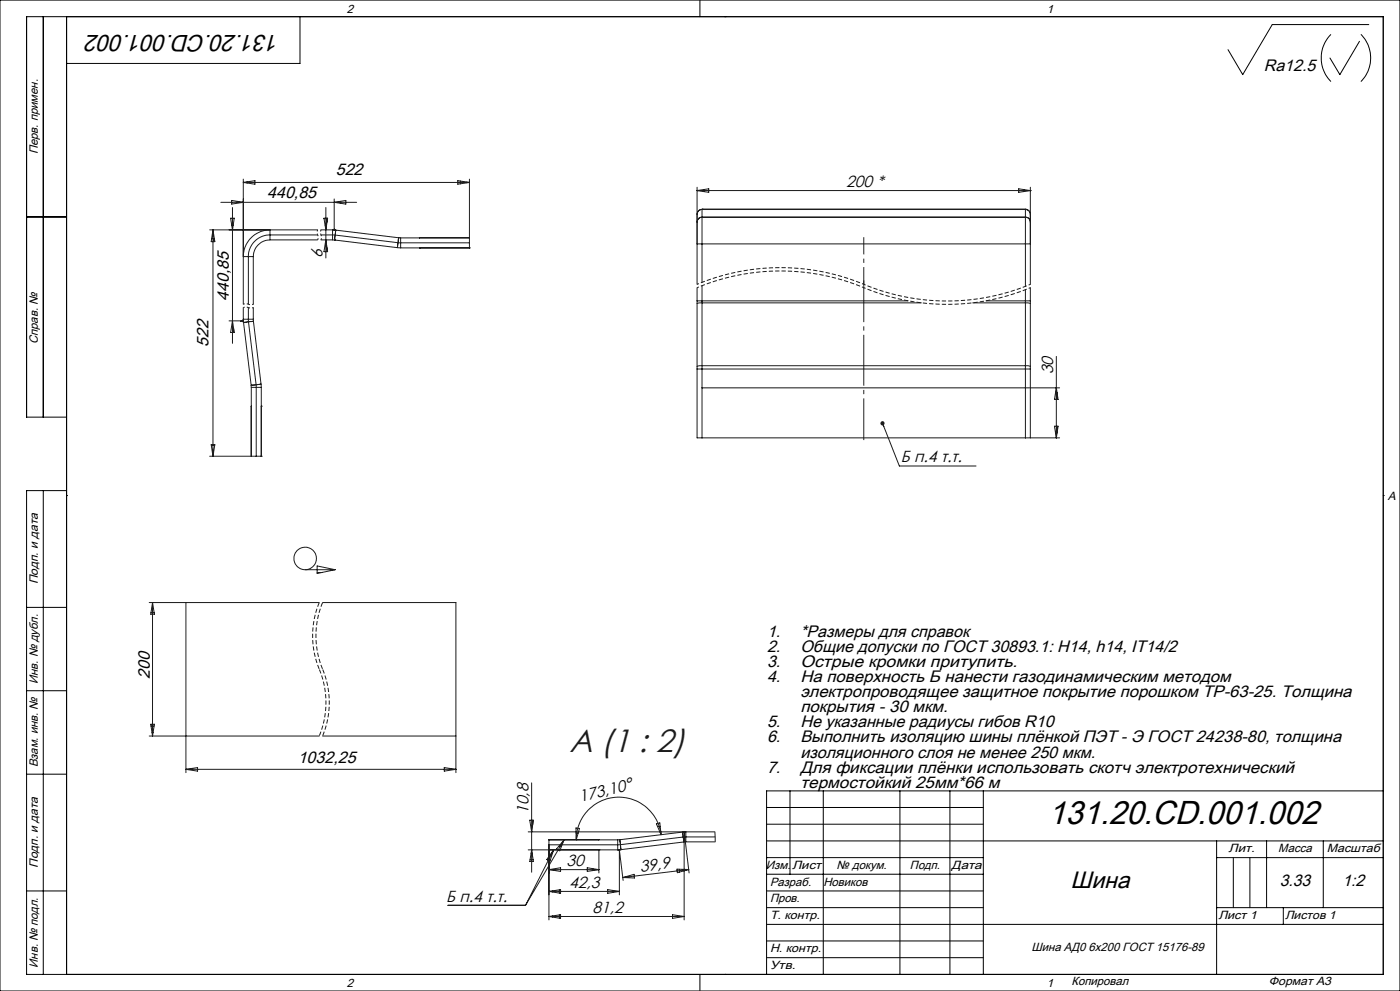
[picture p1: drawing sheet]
<svg xmlns="http://www.w3.org/2000/svg" width="420mm" height="297mm" viewBox="0 0 420 297" stroke-linecap="round" stroke-linejoin="round" font-family="sans-serif">
<g fill="none" stroke="#000" stroke-width=".3">
<path d="M0 0h420v297h-420zM13 5v120M20 5v287M90 5v14h-70M210 0v5M217.5 5h.1M399.3 10.3a10.1 10.1 0 0 0 0 14.1M407.8 12.4l-5.8 10-3-5M408.3 10.3a10 10 0 0 1 0 14.1M410.6 7.4h-28.9l-8.9 15-4.4-7.5M8 65h12M20 125h-12v-120h407v287h-407v-145h12"/>
<path d="M13 147v145M20 148.5h.1M415 148.5h.1M8 182h12M8 207h12M8 232h12M237 237v25M247 237v55M270 237v55M285 237v55M295 237v55M415 237h-185v55"/>
<path d="M230 242h65M230 247h65M230 252h185M230 257h65M365 252v40M365 257h50M370 257v15M375 257v15M380 252v20M397 252v20M8 267h12M230 267h65"/>
<path d="M230 272h65M230 277h185M230 262h65M365 272h50M385 272v5M210 292v5M217.5 292h.1M230 282h65M230 287h65"/>
</g>
<g fill="none" stroke="#191924" stroke-width=".3">
<path d="M73 53.7v37.5M73 54.7l3.5-.6v1.1zM73 54.7h67.8M74.1 54.5v.4M100.3 59.6v9.3v-.3M137.3 54.1l3.5 .6-3.5 .5zM138.1 54.3v.8M140.1 54.6v.2M140.8 53.7v20.6M209.1 57.1l3.5-.5v1zM209.1 56.1v29.1M209.1 57.1h100"/>
<path d="M211.1 56.8v.6M305.6 56.6l3.5 .5-3.5 .5zM307.1 56.8v.6M309.1 57.1h.1M309.1 56.1v29.1M62.9 68.9h32.4M63.5 71.5h.8M63.8 69.5h.2M63.9 68.9l.6 3.5h-1.1zM63.9 68.9v67.8M64.1 71.5v.9M66.3 60.6h40.7"/>
<path d="M69.2 65.4h1.1l-.6 3.5zM69.2 65.5h1.1M69.5 60.1l3.5 .5-3.5 .6zM69.5 67.5h.5M69.7 62.2v40.7M76 76.9v14.3M81 71.9v-3a8.1 8.1 0 0 0-8 8h3M81 71.9a5.1 5.1 0 0 0-5 5M81 71.9h14.3M95.3 70.4h-14.3a6.5 6.5 0 0 0-6.5 6.5v14.3M96.3 70.4h4l19.4 2.4h21.1M96.3 68.9h4.5"/>
<path d="M96.3 71.9h3.5M97.2 65.4h1.1l-.5 3.5zM97.2 65.5h.9M97.5 67.5h.5M97.8 71.9l.5 3.5h-1.1zM97.8 62.2v15.1M98.1 65.4v1.2M98.1 74.3v1.1M99.8 71.9h.6M99.8 68.9l.9 .1M100.3 60.6l3.5-.5v1.1zM100.4 71.9h.1"/>
<path d="M100.4 71.9l18.8 2.3M100.7 69l-.9-.1v3M100.7 69l-.3 2.9M100.7 69l18.9 2.3M102.1 60.4v.5M119.2 74.2l1 .1M119.6 71.3h.6M119.6 71.3h.1M119.6 71.3l-.4 2.9M120.2 71.3v3M120.2 71.3h20.6M120.2 74.3h20.6"/>
<path d="M125.8 74.3h.1M140.8 74.3h.1M140.8 71.3h-15M209.1 64.3l.5-1.2 .8-.3h97.4l1 .5 .3 1M209.1 73.1h100M209.6 65.4l1-.3-1.1 .5-.4 1zM210.6 62.7l-1.1 .5-.4 1M210.6 62.7h.1M210.6 62.7v21.9M210.6 65.1h97M210.6 62.7h97M307.6 65.1l.7 .1 .5 .4 .3 1-.3-1z"/>
<path d="M307.6 62.7l1.2 .5 .3 1M307.6 62.7h.1M307.6 62.7v23.1M68.7 96.2h4.3l-.9 .1M69.7 96.2l.6 3.5h-1.1zM70.1 98.6v1.1M73 95.7l.1 .9M73 92.2v4.5M73 95.7h3M73.1 96.6l2.3 18.9M74.5 92.2v4l2.4 19.4v21.1M76 95.7v.6"/>
<path d="M76 96.3h-.1M76 92.2v3.5M76 96.3l-2.9 .3M76 96.3l2.3 18.8M209.1 86.2v45h108.8M209.1 90.2h63.3M210.6 85.6v45.6M276.4 90.8h-66.5l-.8 .1M291.8 90.8h16.6l.7 .1M295.8 90.2h13.3M307.6 86.8v44.4M309.1 86.2v45"/>
<path d="M75.4 115.5v.6M75.4 115.5h.1M75.4 116.1v20.6M75.4 116.1h3M78.3 115.1l.1 1M78.3 115.1l-2.9 .4M78.4 116.1v20.6M209.1 109.8l.8-.2h98.5l.7 .2M209.1 110.6h100M210.6 116.2h107.3M316.4 119.7h.7M316.7 117.6h.4"/>
<path d="M316.9 116.2l.5 3.5h-1.1zM316.9 106.8v24.4M317.1 117.7v2M62.9 136.7h15.5M63.4 133.2h1.1l-.6 3.5zM63.4 133.5h1M63.7 135.5h.4M75.4 121.7h.1M78.4 121.7h.1M78.4 136.7h.1M264.8 126.9l5 12.8h23M264.9 127.3l.2 .5"/>
<path d="M316.3 127.7h1.1l-.5 3.5zM317.1 127.7v2M317.1 129.7h.1M91.5 170.7h9M95.1 169.6l5.4 1.1-5.4 1.2zM95.1 171.6h1.5M95.3 171.6v.2M44.8 180.6h51M45.3 183.6h.9M45.8 180.6l.5 3.5h-1.1zM45.8 180.6v40M55.8 180.6v51"/>
<path d="M96.8 180.6h40v51M45.2 217.1h1.1l-.5 3.5zM45.3 217.6h.9M45.6 219.6h.3M44.8 220.6h51M55.8 230.6l3.5-.6v1.1zM55.8 230.6h81M96.8 220.6h40M133.3 230l3.5 .6-3.5 .5zM159.5 234.6v26.8M158.5 249.3h56l.1 3h-8.9M158.5 254.7h27.8"/>
<path d="M158.9 245.8h1.1l-.5 3.5zM159 257.7h.9M159.3 255.7h.3M159.5 254.7l.5 3.5h-1.1zM159.8 245.8v1.3M164.2 257.7h.9M164.7 254.7h.1M165.4 255.7h.4M166.1 254.7l-8.4 16.6M166.1 254.7l-1.1 3.4-1-.5zM167.6 253.7h.8M169.2 251.7l-11.5 19.6"/>
<path d="M169.2 251.7l-1.3 3.3-.9-.6zM172.8 248.1l1 .2-.9 3.4zM172.8 249.7h.6M172.9 251.7h.1M179.7 254.7h.1M179.7 251.7h.1M179.7 254.7v6.9M185.3 251.7v3l1-.1M185.3 251.7h-20.6v24M185.9 251.7h-.6M185.9 251.7h.1M185.9 251.7l.2 1.4"/>
<path d="M186.1 253.1l-21.4 .1M186.1 253.1l.2 1.5M186.3 254.5v.1M186.3 254.6l-1 .1M196.9 246.9l1-.3 .4 3.6zM197.2 247.7h.9M198.1 249.7h.2M198.3 250.2a12.8 12.8 0 0 0-13.4-11.3 12.8 12.8 0 0 0-12 12.8M204.8 249.4l-18.9 2.3M204.8 249.4l.3 2.9M205.1 252.3l-18.8 2.3M205.2 249.2v26.5"/>
<path d="M205.2 249.3l1.5 12.3M205.7 249.3l-.9 .1M205.7 252.3h-.6M205.7 249.3v3M214.5 250.8h-9.4l-19 2.3M134.4 271.3h23.3M164.7 267.2l3.5-.6v1.1zM164.7 260.6l3.5-.5v1.1zM164.7 274.7l3.5-.6v1.1zM164.7 267.2h21.1M164.7 274.7h40.5M164.7 260.6h15"/>
<path d="M165.8 267v.3M165.8 274.5v.3M167.8 266.7v.9M167.8 274.2v1M176.2 260.1l3.5 .5-3.5 .6zM177.8 260.3v.6M182.3 266.6l3.5 .6-3.5 .5zM183.8 266.9v.6M186.8 263l3.4-1 .2 1.1zM186.9 263.9l-1.1-9.2v13.5M201.8 274.1l3.4 .6-3.4 .5zM203.1 260.5l3.5 .1-3.4 .9z"/>
<path d="M203.8 260.5v.9M205.8 260.6v.2M206.6 260.6l-19.8 2.4"/>
<circle cx="91.6" cy="167.4" r="3.4"/>
</g>
<path d="M259.1 86.2a65 65 0 0 0 50 0M259.1 86.2a65 65 0 0 0-50 0M259.1 85.2a65 65 0 0 0 50 0M259.1 85.2a65 65 0 0 0-50 0" fill="none" stroke="#191924" stroke-width=".3" stroke-dasharray="1.3 .6" stroke-dashoffset=".7" stroke-linecap="butt"/>
<path d="M95.8 180.6a26 26 0 0 0 0 20M96.8 180.6a26 26 0 0 0 0 20M95.8 220.6a26 26 0 0 0 0-20M96.8 220.6a26 26 0 0 0 0-20" fill="none" stroke="#191924" stroke-width=".3" stroke-dasharray="1.3 .6" stroke-dashoffset="-.1" stroke-linecap="butt"/>
<path d="M95.3 68.9l-.1 .7 .1 .8M95.3 71.9l.2-.8-.2-.7M96.3 68.9l-.1 .7 .1 .8M96.3 71.9l.2-.8-.2-.7M74.5 92.2l.8 .1 .7-.1M74.5 92.2l-.7-.2-.8 .2M74.5 91.2l.8 .1 .7-.1M74.5 91.2l-.7-.2-.8 .2" fill="none" stroke="#191924" stroke-width=".3" stroke-dasharray="1.3 .6" stroke-dashoffset=".8" stroke-linecap="butt"/>
<circle cx="264.8" cy="126.8" r=".27" fill="none" stroke="#191924" stroke-width=".7" stroke-linecap="butt"/>
<path d="M259.1 84v47.9" fill="none" stroke="#191924" stroke-width=".3" stroke-dasharray="15.2 1.3 1.3 1.3" stroke-dashoffset="2.7" stroke-linecap="butt"/>
<path d="M259.1 71.1v14.1" fill="none" stroke="#191924" stroke-width=".3" stroke-dasharray="15.2 1.3 1.3 1.3" stroke-dashoffset="10.1" stroke-linecap="butt"/>
<g fill="#808080">
<path d="M218.4 -.1h3.6zM315 -.1h3.5zM-.1 242.8v1zM-.1 242.8v1z"/>
<path d="M325.7 -.1h1.1zM325.7 -.1h1.1zM-.1 230.7v3.5zM-.1 194.2v3.5z"/>
</g>
<text font-size="10" x="314.4" y="246.8">131.20.CD.001.002</text>
<text font-size="9.7" fill="#191924" x="170.9" y="225.5">A (1 : 2)</text>
<g font-size="7.1">
<text x="84" y="10.3" transform="rotate(-180 84 10.3)">131.20.CD.001.002</text>
<text x="321.1" y="266.1">Шина</text>
</g>
<g font-size="5">
<text x="379.1" y="21.3">Ra12.5</text>
<text x="100.7" y="52.4">522</text>
<text x="80.2" y="59.2">440,85</text>
<text x="68.6" y="90.1" transform="rotate(-90 68.6 90.1)">440,85</text>
<text x="62.5" y="103.9" transform="rotate(-90 62.5 103.9)">522</text>
<text x="230.1" y="190.9">1.</text>
<text x="240.1" y="190.9">*Размеры для справок</text>
<text x="230.1" y="195.4">2.</text>
<text x="240.1" y="195.4">Общие допуски по ГОСТ 30893.1: H14, h14, IT14/2</text>
<text x="44.9" y="203.4" transform="rotate(-90 44.9 203.4)">200</text>
<text x="230.1" y="199.9">3.</text>
<text x="240.1" y="199.9">Острые кромки притупить.</text>
<text x="230.1" y="204.4">4.</text>
<text x="240.1" y="204.4">На поверхность Б нанести газодинамическим методом</text>
<text x="240.1" y="208.9">электропроводящее защитное покрытие порошком ТР-63-25. Толщина</text>
<text x="240.1" y="213.5">покрытия - 30 мкм.</text>
<text x="230.1" y="218">5.</text>
<text x="240.1" y="218">Не указанные радиусы гибов R10</text>
<text x="230.1" y="222.5">6.</text>
<text x="240.1" y="222.5">Выполнить изоляцию шины плёнкой ПЭТ - Э ГОСТ 24238-80, толщина</text>
<text x="240.1" y="227">изоляционного слоя не менее 250 мкм.</text>
<text x="89.3" y="228.6">1032,25</text>
<text x="230.1" y="231.5">7.</text>
<text x="240.1" y="231.5">Для фиксации плёнки использовать скотч электротехнический</text>
<text x="240.1" y="236.1">термостойкий 25мм*66 м</text>
<text x="383.9" y="265.7">3.33</text>
<text x="402.8" y="265.7">1:2</text>
</g>
<g font-size="4.8">
<text x="253.8" y="56.1">200 *</text>
<text x="96.8" y="77.3" transform="rotate(-90 96.8 77.3)">6</text>
<text x="315.9" y="112.1" transform="rotate(-90 315.9 112.1)">30</text>
<text x="270.2" y="138.6">Б п.4 т.т.</text>
<text x="158.5" y="244" transform="rotate(-90 158.5 244)">10,8</text>
<text x="174.2" y="240.4" transform="rotate(-14 174.2 240.4)">173,10°</text>
<text x="169.9" y="259.6">30</text>
<text x="192.1" y="261.4" transform="rotate(-7 192.1 261.4)">39,9</text>
<text x="170.8" y="266.2">42,3</text>
<text x="133.8" y="270.4">Б п.4 т.т.</text>
<text x="177.8" y="273.7">81,2</text>
</g>
<g font-size="3.6">
<text x="104" y="3.9">2</text>
<text x="314" y="3.9">1</text>
<text x="11.4" y="46.3" transform="rotate(-90 11.4 46.3)">Перв. примен.</text>
<text x="11.3" y="103.2" transform="rotate(-90 11.3 103.2)">Справ. №</text>
<text x="416.4" y="149.9">A</text>
<text x="11.4" y="175.1" transform="rotate(-90 11.4 175.1)">Подп. и дата</text>
<text x="11.3" y="205" transform="rotate(-90 11.3 205)">Инв. № дубл.</text>
<text x="11.4" y="230" transform="rotate(-90 11.4 230)">Взам. инв. №</text>
<text x="368.5" y="255.4">Лит.</text>
<text x="383.5" y="255.4">Масса</text>
<text x="398.1" y="255.4">Масштаб</text>
<text x="11.4" y="260.1" transform="rotate(-90 11.4 260.1)">Подп. и дата</text>
<text x="229.8" y="260.4">Изм.</text>
<text x="237.6" y="260.4">Лист</text>
<text x="251" y="260.4">№ докум.</text>
<text x="273" y="260.4">Подп.</text>
<text x="285.5" y="260.4">Дата</text>
<text x="231" y="265.4">Разраб.</text>
<text x="247" y="265.5">Новиков</text>
<text x="231" y="275.4">Т. контр.</text>
<text x="231" y="270.4">Пров.</text>
<text x="365.5" y="275.4">Лист 1</text>
<text x="385.5" y="275.4">Листов 1</text>
<text x="231" y="285.4">Н. контр.</text>
<text x="309.4" y="285.1">Шина АД0 6x200 ГОСТ 15176-89</text>
<text x="11.3" y="290" transform="rotate(-90 11.3 290)">Инв. № подл.</text>
<text x="231" y="290.4">Утв.</text>
<text x="104" y="295.9">2</text>
<text x="314" y="295.9">1</text>
<text x="321.5" y="295.3">Копировал</text>
<text x="380.7" y="295.3">Формат А3</text>
</g>
</svg>
